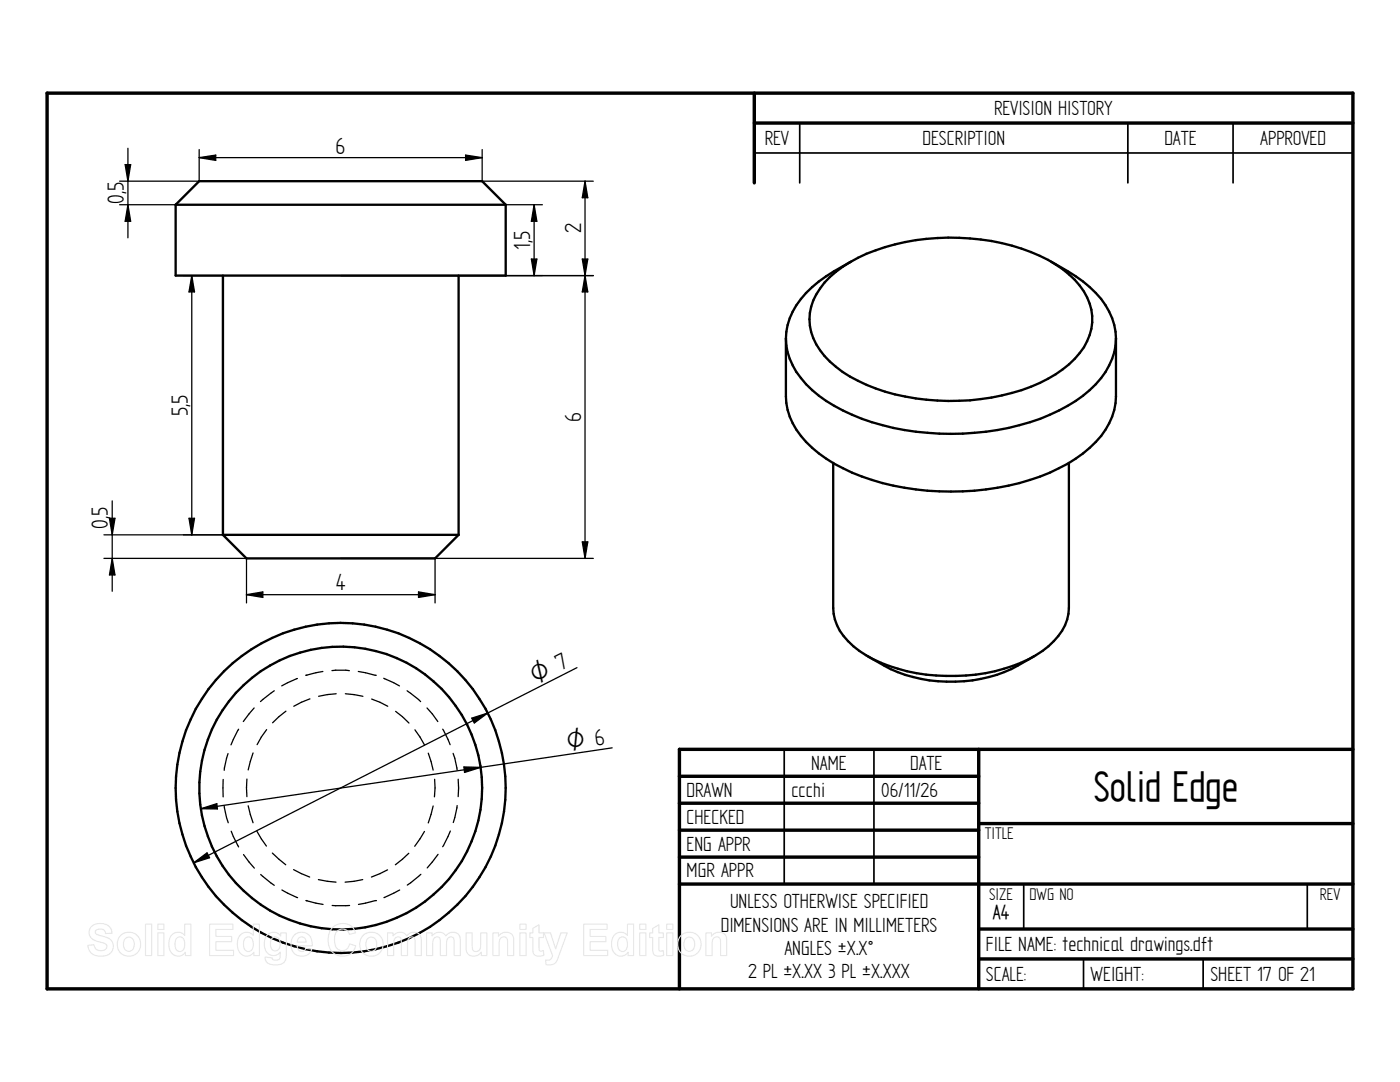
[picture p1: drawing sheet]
<svg xmlns="http://www.w3.org/2000/svg" width="279mm" height="216mm" viewBox="0 0 279 216" stroke-linecap="round" stroke-linejoin="round" font-family="sans-serif">
<g fill="none" stroke="#000" stroke-width=".68">
<path d="M9.4 18.6h260.6v178.7h-260.6zM150.5 18.6v17.9M150.5 24.6h119.5M135.6 154.9h59.7M195.3 149.5v47.8M270 149.5h-134.4v47.8M135.6 160.3h59.7M135.6 165.7h59.7M135.6 171h59.7M135.6 176.4h134.4M195.3 164.3h74.7M195.3 185.4h74.7"/>
<path d="M195.3 191.3h74.7"/>
</g>
<path d="M150.5 30.5h119.5M159.6 24.6v11.9M225.1 24.6v11.9M246.1 24.6v11.9M156.5 149.5v26.9M174.4 149.5v26.9M204.3 176.5v8.9M260.9 176.5v8.9M216.2 191.3v6M240.1 191.3v6" fill="none" stroke="#000" stroke-width=".34"/>
<g fill="none" stroke="#000" stroke-width=".47">
<path d="M35.1 40.9v14.1h65.8v-14.1M35.1 40.9h65.8M35.1 40.9l4.7-4.7h56.4l4.7 4.7M44.5 55v51.7M91.5 55v51.7M165.6 55.3a30.2 30.2 0 0 1 15-7 44.7 44.7 0 0 1 28.6 3.6 16.6 16.6 0 0 1 8.3 8.7 10.5 10.5 0 0 1-3 11 28.2 28.2 0 0 1-14.6 7.3 46.3 46.3 0 0 1-27-2.1 20.6 20.6 0 0 1-10-8.1 10.3 10.3 0 0 1 1.6-12.3zM169.8 52.2a34.2 34.2 0 0 0-8.9 6.3 13.6 13.6 0 0 0-4.1 9.1M209.8 52.2a34.9 34.9 0 0 1 8.9 6.3 13.6 13.6 0 0 1 4 9.1M156.8 67.6v11.5a14 14 0 0 0 5.3 10.3 36.7 36.7 0 0 0 18.4 7.9 53.2 53.2 0 0 0 29-3 24.8 24.8 0 0 0 11.1-8.6 12.4 12.4 0 0 0 2.1-6.6v-11.5M156.8 67.6a14.2 14.2 0 0 0 5.3 10.3 37.7 37.7 0 0 0 18.4 7.9 53.8 53.8 0 0 0 29-3 24.4 24.4 0 0 0 11.1-8.6 12.8 12.8 0 0 0 2.1-6.6M166.3 92.4v28.9a10.1 10.1 0 0 0 4 7.6 30 30 0 0 0 18.5 6 32.8 32.8 0 0 0 19.3-5 12 12 0 0 0 5.1-7.4l.1-30.1M44.5 106.7l4.7 4.7h37.6l4.7-4.7"/>
<path d="M44.5 106.7h47M173.1 130.9a29.7 29.7 0 0 0 33.3 0"/>
<circle cx="68" cy="157.2" r="32.9"/>
<circle cx="68" cy="157.2" r="28.2"/>
</g>
<g fill="none" stroke="#000" stroke-width=".25">
<path d="M25 32.9h1.1l-.6 3.3zM25.5 29.6v17.9M39.8 29.8v6.4h-15.9M39.8 31.5l3.3-.6v1.1zM39.8 31.5h56.4M68 36.2h50.4M92.9 30.9l3.3 .6-3.3 .5zM96.2 29.8v6.4M116.8 36.2l.5 3.3h-1.1zM116.8 36.2v75.2M23.9 40.9h11.2M25.5 40.9l.6 3.3h-1.1z"/>
<path d="M36.6 55h7.9M38.3 55l.5 3.3h-1.1zM38.3 55v51.7M68 55h50.4M100.9 40.9h7.3M106 51.7h1.1l-.5 3.3zM106.6 40.9l.5 3.3h-1.1zM106.6 40.9v14.1M116.2 51.7h1.1l-1.1 6.6h1.1zM22.4 99.9v18.1M20.7 111.4h28.5v8.9M20.7 106.7h23.8"/>
<path d="M21.8 103.4h1.1l-.5 3.3zM22.4 111.4l.5 3.3h-1.1zM37.7 103.4h1.1l-.5 3.3zM49.2 118.7l3.3-.6v1.1zM49.2 118.7h37.6M68 111.4h50.4M83.5 118.1l3.3 .6-3.3 .5zM86.8 111.4v8.9M116.2 108.1h1.1l-.5 3.3zM54.7 137.8l-2.7 2.2M59.4 135.4l-3.2 1.5M61 134.7h.1"/>
<path d="M61.8 139.4l-3.2 1.5M64.4 134l-3.3 .7M66.3 133.8h3.4M67.1 138.4l-3.5 .5M68.9 138.4l3.5 .5M71.5 134l3.4 .7M74.2 139.5l3.2 1.4M74.9 134.7h.1M76.6 135.3l3.1 1.6M81.2 137.8l2.7 2.2M115.1 133.2l-17.8 9.1M44.5 155.5v3.5"/>
<path d="M45.5 150.4l-.8 3.3M47.6 145.5l-1.5 3.1M49.3 155.4v3.6M50.5 150.2l-1 3.4M50.7 141.3l-2.1 2.7M53.2 145.6l-1 1.5-.9 1.5M57.1 141.9l-2.7 2.3M79 141.9l2.6 2.4M82.8 145.6l1.9 3M85.2 141.3l2.2 2.7M85.5 150.3l.9 3.4M86.7 155.5l.1 1.7-.1 1.8"/>
<path d="M88.3 145.5l1.5 3.1M90.4 150.3l.4 1 .4 2.4M91.4 155.5v3.5M92.6 153l3.3 .1-3.2 1zM94.1 143.3l3.2-1-2.6 2zM95.9 153.1l-55.8 8.3M97.3 142.3l-58.6 29.9M122.2 149.2l-26.3 3.9M38.7 172.2l2.6-2 .5 1zM40.1 161.4l3.2-1 .1 1zM44.7 160.8l.9 3.4M46.1 165.9l1.5 3.1"/>
<path d="M48.6 170.5l2.2 2.7M49.5 160.8l1 3.4M51.3 165.9l1.9 2.9M52 174.5l2.7 2.2M54.4 170.2l2.6 2.4M56.3 177.6l3.1 1.5M58.6 173.5l3.2 1.5M61.1 179.7h.1M61.1 179.7l3.4 .8M63.5 175.5l3.6 .5M72.4 175.5l-3.5 .5M74.9 179.7l-3.4 .8"/>
<path d="M74.9 179.7h.1M77.3 173.6l-3.2 1.4M79.8 177.6l-3.2 1.5M81.6 170.3l-2.7 2.3M84 174.5l-2.7 2.1M84.7 165.9l-1.9 3M86.4 160.8l-.9 3.4M87.4 170.5l-2.1 2.7M89.9 165.8l-1.6 3.2M91.2 160.7l-.7 3.4M66.3 180.7h3.5"/>
</g>
<g fill="#000">
<path d="M25 32.9h1.1l-.6 3.3zM39.8 31.5l3.3-.6v1.1zM92.9 30.9l3.3 .6-3.3 .5zM116.8 36.2l.5 3.3h-1.1zM25.5 40.9l.6 3.3h-1.1zM38.3 55l.5 3.3h-1.1zM106 51.7h1.1l-.5 3.3zM106.6 40.9l.5 3.3h-1.1zM116.2 51.7h1.1l-.5 3.3zM116.8 55l.5 3.3h-1.1zM21.8 103.4h1.1l-.5 3.3zM22.4 111.4l.5 3.3h-1.1z"/>
<path d="M37.7 103.4h1.1l-.5 3.3zM49.2 118.7l3.3-.6v1.1zM83.5 118.1l3.3 .6-3.3 .5zM116.2 108.1h1.1l-.5 3.3zM92.6 153l3.3 .1-3.2 1zM94.1 143.3l3.2-1-2.6 2zM38.7 172.2l2.6-2 .5 1zM40.1 161.4l3.2-1 .1 1z"/>
</g>
<g fill="none" stroke="#e6e6e6" stroke-width=".21">
<path d="M18.2 184.9a2.8 2.8 0 0 1 3.8 .2l.4 1.1-1.3 .1a1.11 1.11 0 0 0-1-.9 1.11 1.11 0 0 0-1.1 .6l.2 .4 .4 .2a4.6 4.6 0 0 1 2.8 1.3 2.03 2.03 0 0 1-.2 2.2 2.03 2.03 0 0 1-2.1 .7 2.26 2.26 0 0 1-2.6-2.2l1.3-.1a1.34 1.34 0 0 0 1.1 1.2 1.34 1.34 0 0 0 1.4-.9 1.2 1.2 0 0 0-1.2-.8 2.31 2.31 0 0 1-2.3-2l.1-.6zM24.1 186.7a2.37 2.37 0 0 1 3.5 .2 2.37 2.37 0 0 1-.6 3.5 2.37 2.37 0 0 1-3.4-1 2.68 2.68 0 0 1 .5-2.7zM25 187.4a1.09 1.09 0 0 1 1.3-.2 1.09 1.09 0 0 1 .5 1.2 1.12 1.12 0 0 1-1.1 1.4 1.12 1.12 0 0 1-1.1-1.4zM29 184.4h1.3v6.3h-1.3zM31.5 184.4h1.2v1.1h-1.2zM31.5 186.1h1.2v4.6h-1.2zM34.2 186.6a1.71 1.71 0 0 1 2.7 0v-2.2h1.2v6.3h-1.1v-.7a1.8 1.8 0 0 1-2.1 .7 1.8 1.8 0 0 1-1.2-1.9l.1-1.3zM35.2 187.3a.94 .94 0 0 1 1.1-.3 .94 .94 0 0 1 .6 1.1 1.27 1.27 0 0 1-1.2 1.7 1.79 1.79 0 0 1-.5-2.5zM41.8 184.4h4.7v1.1h-3.4v1.4h3.1v1h-3.1v1.7h3.5v1.1h-4.8zM47.9 186.6a1.71 1.71 0 0 1 2.6 0v-2.2h1.3v6.3h-1.1v-.7a1.8 1.8 0 0 1-2.1 .7 1.8 1.8 0 0 1-1.2-1.9l.1-1.3zM48.9 187.3a.94 .94 0 0 1 1.1-.3 .94 .94 0 0 1 .5 1.1 1.27 1.27 0 0 1-1.2 1.7 1.79 1.79 0 0 1-.4-2.5zM53.3 186.6a1.7 1.7 0 0 1 2.7 .2v-.7h1.1v4.1a1.85 1.85 0 0 1-2.1 2.3 1.62 1.62 0 0 1-2.1-1.5l1.4 .1a.85 .85 0 0 0 1 .5 .85 .85 0 0 0 .6-1v-.6a1.76 1.76 0 0 1-2 .5 1.76 1.76 0 0 1-1.1-1.7v-1.3z"/>
<path d="M54.2 187.3a1.02 1.02 0 0 1 1.3-.2 1.02 1.02 0 0 1 .4 1.3 1 1 0 0 1-.5 1.2 1 1 0 0 1-1.3-.4l-.1-1.2zM58.7 186.7a2.1 2.1 0 0 1 2.3-.5 2.1 2.1 0 0 1 1.3 2v.5h-3a.88 .88 0 0 0 .6 1.1 .88 .88 0 0 0 1.1-.6l1.2 .2a2.18 2.18 0 0 1-2.7 1.3 2.18 2.18 0 0 1-1.4-2.7l.2-.7zM59.6 187.2a.88 .88 0 0 1 1-.2 .88 .88 0 0 1 .5 1h-1.8zM66.3 185.2a2.72 2.72 0 0 1 4.7 .9l-1.3 .3a1.5 1.5 0 0 0-1.7-1 1.5 1.5 0 0 0-1.2 1.6 2.15 2.15 0 0 0 1.2 2.7 1.46 1.46 0 0 0 1.8-1.4l1.2 .4a2.81 2.81 0 0 1-3.3 2 2.81 2.81 0 0 1-2.2-3.1 3.6 3.6 0 0 1 .8-2.4zM72.4 186.7a2.37 2.37 0 0 1 3.6 .2 2.37 2.37 0 0 1-.7 3.5 2.37 2.37 0 0 1-3.3-1 2.68 2.68 0 0 1 .4-2.7zM73.3 187.4a1.09 1.09 0 0 1 1.4-.2 1.09 1.09 0 0 1 .5 1.2 1.12 1.12 0 0 1-1.1 1.4 1.12 1.12 0 0 1-1.1-1.4zM77.3 186.1h1.1v.7a1.61 1.61 0 0 1 2.8-.1 1.57 1.57 0 0 1 1.8-.6 1.57 1.57 0 0 1 1.1 1.7v2.9h-1.3v-3a.74 .74 0 0 0-.8-.7 .74 .74 0 0 0-.6 .8l-.1 2.9h-1.2v-2.9a.74 .74 0 0 0-.7-.9 .74 .74 0 0 0-.8 .9v2.9h-1.3zM85.1 186.1h1.1v.7a1.61 1.61 0 0 1 2.8-.1 1.57 1.57 0 0 1 1.8-.6 1.57 1.57 0 0 1 1.1 1.7v2.9h-1.3v-3a.74 .74 0 0 0-.8-.7 .74 .74 0 0 0-.6 .8l-.1 2.9h-1.2v-2.9a.74 .74 0 0 0-.7-.9 .74 .74 0 0 0-.8 .9v2.9h-1.3zM93 186.1h1.2v2.6a.85 .85 0 0 0 1 1.1 1.07 1.07 0 0 0 .7-1.3v-2.4h1.3v4.6h-1.1v-.7a1.63 1.63 0 0 1-2 .8 1.63 1.63 0 0 1-1.1-1.8zM98.4 186.1h1.1v.7a1.63 1.63 0 0 1 1.9-.8 1.63 1.63 0 0 1 1.1 1.8v2.9h-1.2v-2.8a.84 .84 0 0 0-.9-.9 .84 .84 0 0 0-.8 1v2.7h-1.2zM103.8 184.4h1.2v1.1h-1.2zM103.8 186.1h1.2v4.6h-1.2z"/>
<path d="M106.3 185.3l1.3-.8v1.6h.9v1h-.9v2.1a.49 .49 0 0 0 .2 .6 .49 .49 0 0 0 .6-.1l.1 .9a1.42 1.42 0 0 1-2.1-.7l-.1-2.8h-.6v-1h.6zM108.6 186.1h1.3l1 3.2 1-3.2h1.3l-1.9 5.2a1.72 1.72 0 0 1-2.3 1.2l-.1-1a.98 .98 0 0 0 1.4-.8zM116.5 184.4h4.7v1.1h-3.4v1.4h3.1v1h-3.1v1.7h3.5v1.1h-4.8zM122.6 186.6a1.71 1.71 0 0 1 2.6 0v-2.2h1.2v6.3h-1.1v-.7a1.8 1.8 0 0 1-2 .7 1.8 1.8 0 0 1-1.2-1.9v-1.3zM123.6 187.3a.94 .94 0 0 1 1.1-.3 .94 .94 0 0 1 .5 1.1 1.27 1.27 0 0 1-1.2 1.7 1.79 1.79 0 0 1-.4-2.5zM127.7 184.4h1.2v1.1h-1.2zM127.7 186.1h1.2v4.6h-1.2zM130.3 185.3l1.2-.8v1.6h.9v1h-.9v2.1a.49 .49 0 0 0 .2 .6 .49 .49 0 0 0 .7-.1l.1 .9a1.42 1.42 0 0 1-2.2-.7v-2.8h-.6v-1h.6zM133.1 184.4h1.2v1.1h-1.2zM133.1 186.1h1.2v4.6h-1.2zM135.9 186.7a2.37 2.37 0 0 1 3.5 .2 2.37 2.37 0 0 1-.6 3.5 2.37 2.37 0 0 1-3.4-1 2.68 2.68 0 0 1 .5-2.7zM136.8 187.4a1.09 1.09 0 0 1 1.3-.2 1.09 1.09 0 0 1 .5 1.2 1.12 1.12 0 0 1-1 1.4 1.12 1.12 0 0 1-1.1-1.4z"/>
<path d="M140.9 186.1h1.1v.7a1.63 1.63 0 0 1 1.9-.8 1.63 1.63 0 0 1 1.1 1.8v2.9h-1.2v-2.8a.84 .84 0 0 0-.9-.9 .84 .84 0 0 0-.8 1v2.7h-1.2z"/>
</g>
<text font-size="9.5" x="218.3" y="159.9">Solid Edge</text>
<g font-size="5.3">
<text x="67" y="30.6">6</text>
<text x="24.7" y="40.7" transform="rotate(-90 24.7 40.7)">0,5</text>
<text x="116" y="46.6" transform="rotate(-90 116 46.6)">2</text>
<text x="105.8" y="49.8" transform="rotate(-90 105.8 49.8)">1,5</text>
<text x="37.5" y="83" transform="rotate(-90 37.5 83)">5,5</text>
<text x="116" y="84.2" transform="rotate(-90 116 84.2)">6</text>
<text x="21.5" y="105.5" transform="rotate(-90 21.5 105.5)">0,5</text>
<text x="67" y="117.8">4</text>
</g>
<g font-size="5.1">
<text x="106.8" y="136.5" transform="rotate(-27 106.8 136.5)">O 7</text>
<text x="113.3" y="149.7" transform="rotate(-8 113.3 149.7)">O 6</text>
</g>
<g font-size="4.6">
<text x="198.4" y="22.9">REVISION HISTORY</text>
<text x="152.6" y="28.9">REV</text>
<text x="184.1" y="28.9">DESCRIPTION</text>
<text x="232.4" y="28.9">DATE</text>
<text x="251.5" y="28.9">APPROVED</text>
<text x="161.9" y="153.6">NAME</text>
<text x="181.7" y="153.6">DATE</text>
<text x="137" y="159">DRAWN</text>
<text x="157.9" y="159">ccchi</text>
<text x="175.9" y="159">06/11/26</text>
<text x="137" y="164.3">CHECKED</text>
<text x="137" y="169.7">ENG APPR</text>
<text x="137" y="175.1">MGR APPR</text>
<text x="143.8" y="185.9">DIMENSIONS ARE IN MILLIMETERS</text>
<text x="145.7" y="181.2">UNLESS OTHERWISE SPECIFIED</text>
<text x="198.2" y="183.4">A4</text>
<text x="156.5" y="190.6">ANGLES ±X.X°</text>
<text x="196.8" y="189.8">FILE NAME: technical drawings.dft</text>
<text x="149.3" y="195.2">2 PL ±X.XX 3 PL ±X.XXX</text>
<text x="196.8" y="195.7">SCALE:</text>
<text x="217.7" y="195.7">WEIGHT:</text>
<text x="241.6" y="195.7">SHEET 17 OF 21</text>
</g>
<g font-size="3.8">
<text x="196.5" y="167.4">TITLE</text>
<text x="197.4" y="179.5">SIZE</text>
<text x="205.5" y="179.5">DWG NO</text>
<text x="263.4" y="179.5">REV</text>
</g>
</svg>
